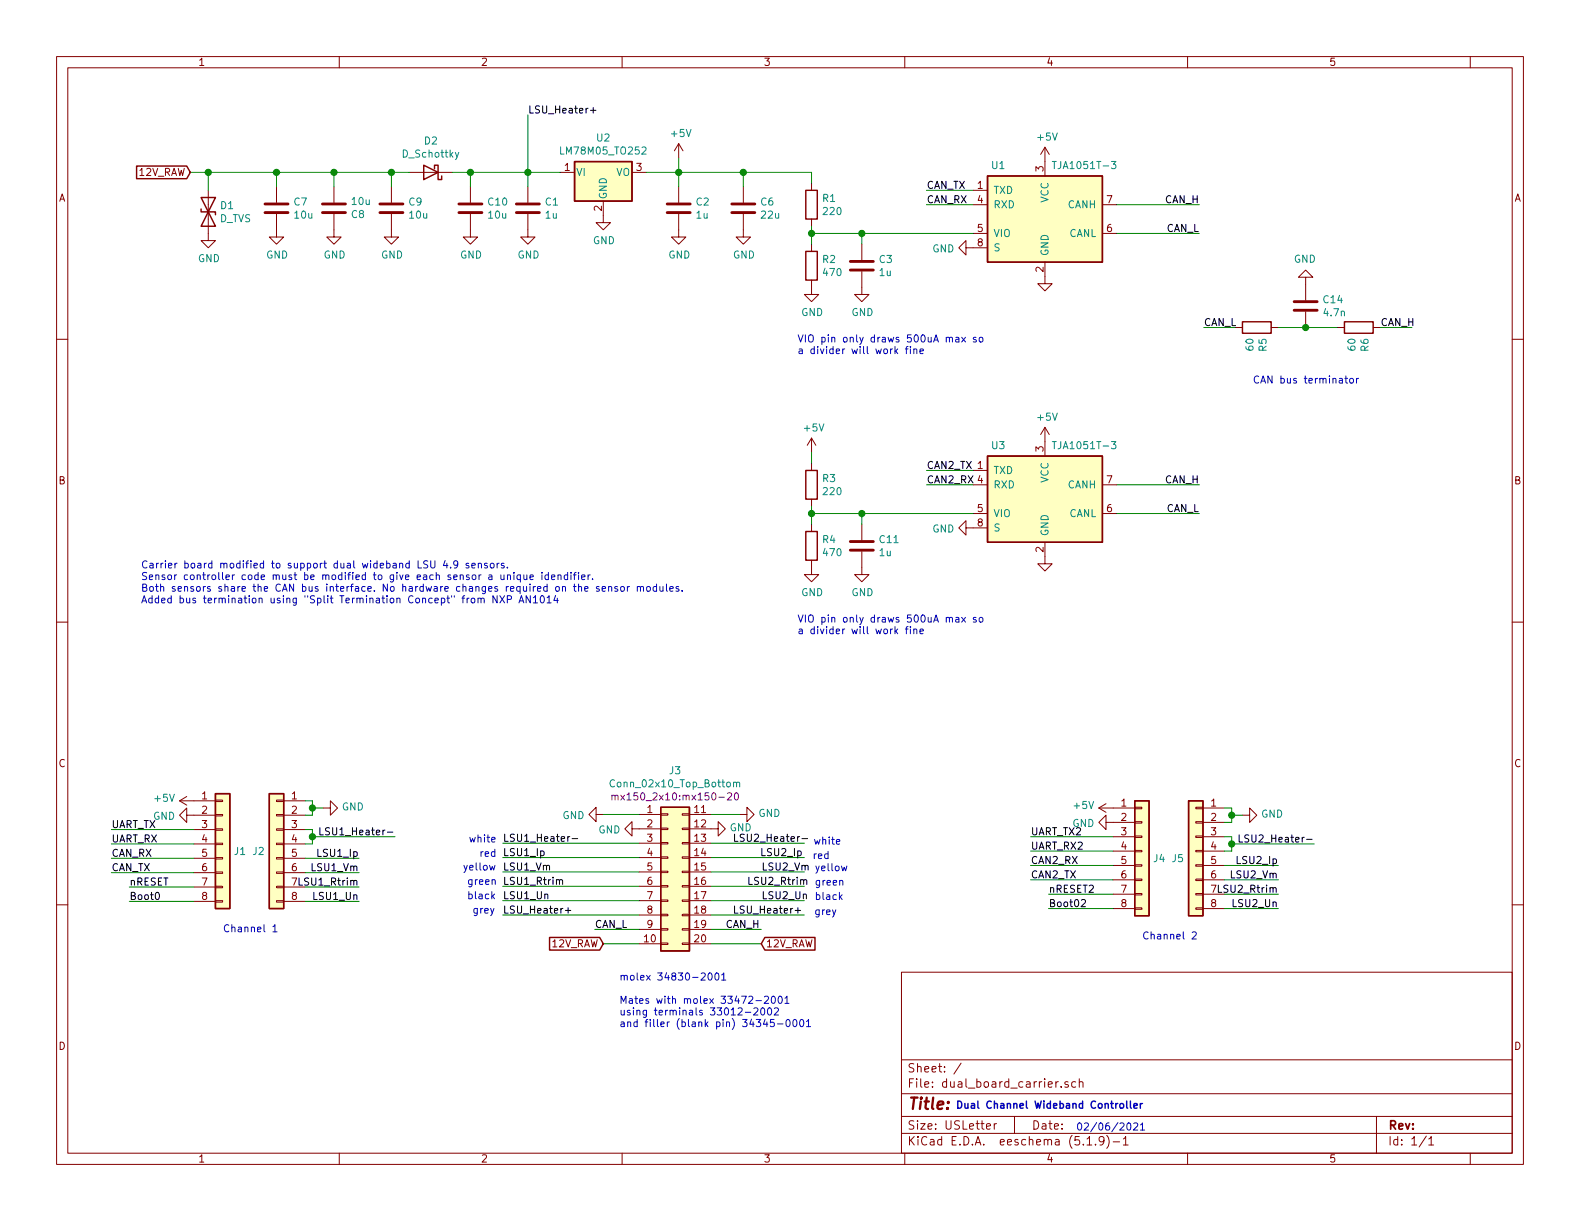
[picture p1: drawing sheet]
EESchema Schematic File Version 4
EELAYER 30 0
EELAYER END
$Descr USLetter 11000 8500
encoding utf-8
Sheet 1 1
Title ""
Date ""
Rev ""
Comp ""
Comment1 ""
Comment2 ""
Comment3 ""
Comment4 ""
$EndDescr
$Comp
L power:GND #PWR0101
U 1 1
P 7275 1925
F 0 "#PWR0101" H 7275 1675 50  0001 C CNN
F 1 "GND" H 7280 1752 50  0001 C CNN
F 2 "" H 7275 1925 50  0001 C CNN
F 3 "" H 7275 1925 50  0001 C CNN
	1    7275 1925
	1    0    0    -1  
$EndComp
$Comp
L Device:D_Schottky D2
U 1 1
P 3000 1200
F 0 "D2" H 3000 984 50  0000 C CNN
F 1 "D_Schottky" H 3000 1075 50  0000 C CNN
F 2 "Diode_SMD:D_SMA" H 3000 1200 50  0001 C CNN
F 3 "~" H 3000 1200 50  0001 C CNN
F 4 "C22452" H 3000 1200 50  0001 C CNN "LCSC"
	1    3000 1200
	-1   0    0    1   
$EndComp
$Comp
L Device:D_TVS D1
U 1 1
P 1450 1475
F 0 "D1" V 1404 1554 50  0000 L CNN
F 1 "D_TVS" V 1495 1554 50  0000 L CNN
F 2 "Diode_SMD:D_SMC" H 1450 1475 50  0001 C CNN
F 3 "~" H 1450 1475 50  0001 C CNN
F 4 "C151279" H 1450 1475 50  0001 C CNN "LCSC"
	1    1450 1475
	0    1    1    0   
$EndComp
$Comp
L power:GND #PWR0102
U 1 1
P 1450 1625
F 0 "#PWR0102" H 1450 1375 50  0001 C CNN
F 1 "GND" H 1455 1452 50  0000 C CNN
F 2 "" H 1450 1625 50  0001 C CNN
F 3 "" H 1450 1625 50  0001 C CNN
	1    1450 1625
	1    0    0    -1  
$EndComp
Wire Wire Line
	1450 1200 1450 1325
Text GLabel 1325 1200 0    50   Input ~ 0
12V_RAW
Wire Wire Line
	1325 1200 1450 1200
Connection ~ 1450 1200
$Comp
L Device:C C1
U 1 1
P 3675 1450
F 0 "C1" H 3790 1496 50  0000 L CNN
F 1 "1u" H 3790 1405 50  0000 L CNN
F 2 "Capacitor_SMD:C_0603_1608Metric" H 3713 1300 50  0001 C CNN
F 3 "~" H 3675 1450 50  0001 C CNN
F 4 "C15849" H 3675 1450 50  0001 C CNN "LCSC"
	1    3675 1450
	1    0    0    -1  
$EndComp
$Comp
L power:GND #PWR0103
U 1 1
P 3675 1600
F 0 "#PWR0103" H 3675 1350 50  0001 C CNN
F 1 "GND" H 3680 1427 50  0000 C CNN
F 2 "" H 3675 1600 50  0001 C CNN
F 3 "" H 3675 1600 50  0001 C CNN
	1    3675 1600
	1    0    0    -1  
$EndComp
Wire Wire Line
	3675 1300 3675 1200
Wire Wire Line
	3900 1200 3675 1200
Connection ~ 3675 1200
$Comp
L Regulator_Linear:LM78M05_TO252 U2
U 1 1
P 4200 1200
F 0 "U2" H 4200 1442 50  0000 C CNN
F 1 "LM78M05_TO252" H 4200 1351 50  0000 C CNN
F 2 "Package_TO_SOT_SMD:TO-252-2" H 4200 1425 50  0001 C CIN
F 3 "http://www.fairchildsemi.com/ds/LM/LM78M05.pdf" H 4200 1150 50  0001 C CNN
F 4 "C58069" H 4200 1200 50  0001 C CNN "LCSC"
	1    4200 1200
	1    0    0    -1  
$EndComp
$Comp
L power:GND #PWR0104
U 1 1
P 4200 1500
F 0 "#PWR0104" H 4200 1250 50  0001 C CNN
F 1 "GND" H 4205 1327 50  0000 C CNN
F 2 "" H 4200 1500 50  0001 C CNN
F 3 "" H 4200 1500 50  0001 C CNN
	1    4200 1500
	1    0    0    -1  
$EndComp
$Comp
L power:+5V #PWR0105
U 1 1
P 4725 1100
F 0 "#PWR0105" H 4725 950 50  0001 C CNN
F 1 "+5V" H 4740 1273 50  0000 C CNN
F 2 "" H 4725 1100 50  0001 C CNN
F 3 "" H 4725 1100 50  0001 C CNN
	1    4725 1100
	1    0    0    -1  
$EndComp
Wire Wire Line
	4500 1200 4725 1200
Wire Wire Line
	4725 1200 4725 1100
$Comp
L Interface_CAN_LIN:TJA1051T-3 U1
U 1 1
P 7275 1525
F 0 "U1" H 6950 1900 50  0000 C CNN
F 1 "TJA1051T-3" H 7550 1900 50  0000 C CNN
F 2 "Package_SO:SOIC-8_3.9x4.9mm_P1.27mm" H 7275 1025 50  0001 C CIN
F 3 "http://www.nxp.com/documents/data_sheet/TJA1051.pdf" H 7275 1525 50  0001 C CNN
F 4 "C38695" H 7275 1525 50  0001 C CNN "LCSC"
	1    7275 1525
	1    0    0    -1  
$EndComp
$Comp
L power:+5V #PWR0106
U 1 1
P 7275 1125
F 0 "#PWR0106" H 7275 975 50  0001 C CNN
F 1 "+5V" H 7290 1298 50  0000 C CNN
F 2 "" H 7275 1125 50  0001 C CNN
F 3 "" H 7275 1125 50  0001 C CNN
	1    7275 1125
	1    0    0    -1  
$EndComp
$Comp
L power:GND #PWR0107
U 1 1
P 6775 1725
F 0 "#PWR0107" H 6775 1475 50  0001 C CNN
F 1 "GND" V 6780 1597 50  0000 R CNN
F 2 "" H 6775 1725 50  0001 C CNN
F 3 "" H 6775 1725 50  0001 C CNN
	1    6775 1725
	0    1    1    0   
$EndComp
$Comp
L Device:C C2
U 1 1
P 4725 1450
F 0 "C2" H 4840 1496 50  0000 L CNN
F 1 "1u" H 4840 1405 50  0000 L CNN
F 2 "Capacitor_SMD:C_0603_1608Metric" H 4763 1300 50  0001 C CNN
F 3 "~" H 4725 1450 50  0001 C CNN
F 4 "C15849" H 4725 1450 50  0001 C CNN "LCSC"
	1    4725 1450
	1    0    0    -1  
$EndComp
Wire Wire Line
	4725 1200 4725 1300
Connection ~ 4725 1200
$Comp
L power:GND #PWR0109
U 1 1
P 4725 1600
F 0 "#PWR0109" H 4725 1350 50  0001 C CNN
F 1 "GND" H 4730 1427 50  0000 C CNN
F 2 "" H 4725 1600 50  0001 C CNN
F 3 "" H 4725 1600 50  0001 C CNN
	1    4725 1600
	1    0    0    -1  
$EndComp
Text Label 6450 1325 0    50   ~ 0
CAN_TX
Wire Wire Line
	6450 1325 6775 1325
Wire Wire Line
	6775 1425 6450 1425
Text Label 6450 1425 0    50   ~ 0
CAN_RX
Text Label 8350 1425 2    50   ~ 0
CAN_H
Text Label 8350 1625 2    50   ~ 0
CAN_L
$Comp
L Device:R R1
U 1 1
P 5650 1425
F 0 "R1" H 5720 1471 50  0000 L CNN
F 1 "220" H 5720 1380 50  0000 L CNN
F 2 "Resistor_SMD:R_0603_1608Metric" V 5580 1425 50  0001 C CNN
F 3 "~" H 5650 1425 50  0001 C CNN
F 4 "C22962" H 5650 1425 50  0001 C CNN "LCSC"
	1    5650 1425
	1    0    0    -1  
$EndComp
$Comp
L Device:R R2
U 1 1
P 5650 1850
F 0 "R2" H 5720 1896 50  0000 L CNN
F 1 "470" H 5720 1805 50  0000 L CNN
F 2 "Resistor_SMD:R_0603_1608Metric" V 5580 1850 50  0001 C CNN
F 3 "~" H 5650 1850 50  0001 C CNN
F 4 "C23179" H 5650 1850 50  0001 C CNN "LCSC"
	1    5650 1850
	1    0    0    -1  
$EndComp
$Comp
L power:GND #PWR0108
U 1 1
P 5650 2000
F 0 "#PWR0108" H 5650 1750 50  0001 C CNN
F 1 "GND" H 5655 1827 50  0000 C CNN
F 2 "" H 5650 2000 50  0001 C CNN
F 3 "" H 5650 2000 50  0001 C CNN
	1    5650 2000
	1    0    0    -1  
$EndComp
Wire Wire Line
	5650 1275 5650 1200
Wire Wire Line
	5650 1200 5175 1200
$Comp
L Device:C C3
U 1 1
P 6000 1850
F 0 "C3" H 6115 1896 50  0000 L CNN
F 1 "1u" H 6115 1805 50  0000 L CNN
F 2 "Capacitor_SMD:C_0603_1608Metric" H 6038 1700 50  0001 C CNN
F 3 "~" H 6000 1850 50  0001 C CNN
F 4 "C15849" H 6000 1850 50  0001 C CNN "LCSC"
	1    6000 1850
	1    0    0    -1  
$EndComp
$Comp
L power:GND #PWR0110
U 1 1
P 6000 2000
F 0 "#PWR0110" H 6000 1750 50  0001 C CNN
F 1 "GND" H 6005 1827 50  0000 C CNN
F 2 "" H 6000 2000 50  0001 C CNN
F 3 "" H 6000 2000 50  0001 C CNN
	1    6000 2000
	1    0    0    -1  
$EndComp
Wire Wire Line
	5650 1575 5650 1625
Wire Wire Line
	5650 1625 6000 1625
Connection ~ 5650 1625
Wire Wire Line
	5650 1625 5650 1700
Wire Wire Line
	6000 1700 6000 1625
Connection ~ 6000 1625
Wire Wire Line
	6000 1625 6775 1625
Text Notes 5550 2475 0    50   ~ 0
VIO pin only draws 500uA max so\na divider will work fine
$Comp
L Connector_Generic:Conn_01x08 J2
U 1 1
P 1925 5875
F 0 "J2" H 2050 5825 50  0000 C CNN
F 1 "Conn_01x08" H 1843 6301 50  0001 C CNN
F 2 "Connector_PinSocket_2.54mm:PinSocket_1x08_P2.54mm_Vertical" H 1925 5875 50  0001 C CNN
F 3 "~" H 1925 5875 50  0001 C CNN
	1    1925 5875
	-1   0    0    -1  
$EndComp
$Comp
L Connector_Generic:Conn_01x08 J1
U 1 1
P 1550 5875
F 0 "J1" H 1625 5825 50  0000 L CNN
F 1 "Conn_01x08" H 1630 5776 50  0001 L CNN
F 2 "Connector_PinSocket_2.54mm:PinSocket_1x08_P2.54mm_Vertical" H 1550 5875 50  0001 C CNN
F 3 "~" H 1550 5875 50  0001 C CNN
	1    1550 5875
	1    0    0    -1  
$EndComp
$Comp
L power:+5V #PWR0111
U 1 1
P 1350 5575
F 0 "#PWR0111" H 1350 5425 50  0001 C CNN
F 1 "+5V" V 1365 5703 50  0000 L CNN
F 2 "" H 1350 5575 50  0001 C CNN
F 3 "" H 1350 5575 50  0001 C CNN
	1    1350 5575
	0    -1   -1   0   
$EndComp
$Comp
L power:GND #PWR0112
U 1 1
P 1350 5675
F 0 "#PWR0112" H 1350 5425 50  0001 C CNN
F 1 "GND" V 1355 5547 50  0000 R CNN
F 2 "" H 1350 5675 50  0001 C CNN
F 3 "" H 1350 5675 50  0001 C CNN
	1    1350 5675
	0    1    1    0   
$EndComp
Text Label 775  5775 0    50   ~ 0
UART_TX
Wire Wire Line
	775  5775 1350 5775
Text Label 775  5875 0    50   ~ 0
UART_RX
Wire Wire Line
	775  5875 1350 5875
Text Label 775  6075 0    50   ~ 0
CAN_TX
Text Label 775  5975 0    50   ~ 0
CAN_RX
Wire Wire Line
	775  6075 1350 6075
Wire Wire Line
	775  5975 1350 5975
Text Label 900  6175 0    50   ~ 0
nRESET
Wire Wire Line
	900  6175 1350 6175
Text Label 900  6275 0    50   ~ 0
Boot0
Wire Wire Line
	900  6275 1350 6275
Text Label 2500 5975 2    50   ~ 0
LSU1_Ip
Wire Wire Line
	2500 5975 2125 5975
Wire Wire Line
	2125 6075 2500 6075
Wire Wire Line
	2125 6175 2500 6175
Wire Wire Line
	2125 6275 2500 6275
Text Label 2500 6075 2    50   ~ 0
LSU1_Vm
Text Label 2500 6175 2    50   ~ 0
LSU1_Rtrim
Text Label 2500 6275 2    50   ~ 0
LSU1_Un
$Comp
L power:GND #PWR0113
U 1 1
P 2250 5625
F 0 "#PWR0113" H 2250 5375 50  0001 C CNN
F 1 "GND" V 2255 5497 50  0000 R CNN
F 2 "" H 2250 5625 50  0001 C CNN
F 3 "" H 2250 5625 50  0001 C CNN
	1    2250 5625
	0    -1   -1   0   
$EndComp
Wire Wire Line
	2125 5575 2175 5575
Wire Wire Line
	2175 5575 2175 5625
Wire Wire Line
	2175 5675 2125 5675
Wire Wire Line
	2175 5625 2250 5625
Connection ~ 2175 5625
Wire Wire Line
	2175 5625 2175 5675
Wire Wire Line
	2125 5775 2175 5775
Wire Wire Line
	2175 5775 2175 5825
Wire Wire Line
	2175 5875 2125 5875
Wire Wire Line
	2750 5825 2175 5825
Connection ~ 2175 5825
Wire Wire Line
	2175 5825 2175 5875
Text Label 2750 5825 2    50   ~ 0
LSU1_Heater-
Text Label 3675 800  0    50   ~ 0
LSU_Heater+
Wire Wire Line
	3675 800  3675 1200
Text Notes 5670 6275 0    50   ~ 0
black
Text Notes 5670 6175 0    50   ~ 0
green
Text Notes 5670 6075 0    50   ~ 0
yellow
$Comp
L Device:C C6
U 1 1
P 5175 1450
F 0 "C6" H 5290 1496 50  0000 L CNN
F 1 "22u" H 5290 1405 50  0000 L CNN
F 2 "Capacitor_SMD:C_0805_2012Metric" H 5213 1300 50  0001 C CNN
F 3 "~" H 5175 1450 50  0001 C CNN
F 4 "C45783" H 5175 1450 50  0001 C CNN "LCSC"
	1    5175 1450
	1    0    0    -1  
$EndComp
$Comp
L power:GND #PWR0117
U 1 1
P 5175 1600
F 0 "#PWR0117" H 5175 1350 50  0001 C CNN
F 1 "GND" H 5180 1427 50  0000 C CNN
F 2 "" H 5175 1600 50  0001 C CNN
F 3 "" H 5175 1600 50  0001 C CNN
	1    5175 1600
	1    0    0    -1  
$EndComp
Wire Wire Line
	5175 1300 5175 1200
Connection ~ 5175 1200
Wire Wire Line
	5175 1200 4725 1200
$Comp
L Device:C C7
U 1 1
P 1925 1450
F 0 "C7" H 2040 1496 50  0000 L CNN
F 1 "10u" H 2040 1405 50  0000 L CNN
F 2 "Capacitor_SMD:C_1206_3216Metric" H 1963 1300 50  0001 C CNN
F 3 "~" H 1925 1450 50  0001 C CNN
F 4 "C13585" H 1925 1450 50  0001 C CNN "LCSC"
	1    1925 1450
	1    0    0    -1  
$EndComp
$Comp
L Device:C C9
U 1 1
P 2725 1450
F 0 "C9" H 2840 1496 50  0000 L CNN
F 1 "10u" H 2840 1405 50  0000 L CNN
F 2 "Capacitor_SMD:C_1206_3216Metric" H 2763 1300 50  0001 C CNN
F 3 "~" H 2725 1450 50  0001 C CNN
F 4 "C13585" H 2725 1450 50  0001 C CNN "LCSC"
	1    2725 1450
	1    0    0    -1  
$EndComp
$Comp
L Device:C C8
U 1 1
P 2325 1450
F 0 "C8" H 2440 1496 50  0000 L CNN
F 1 "10u" H 2440 1405 50  0000 L CNN
F 2 "Capacitor_SMD:C_1206_3216Metric" H 2363 1300 50  0001 C CNN
F 3 "~" H 2325 1450 50  0001 C CNN
F 4 "C13585" H 2325 1450 50  0001 C CNN "LCSC"
	1    2325 1450
	1    0    0    1   
$EndComp
$Comp
L power:GND #PWR0118
U 1 1
P 2725 1600
F 0 "#PWR0118" H 2725 1350 50  0001 C CNN
F 1 "GND" H 2730 1427 50  0000 C CNN
F 2 "" H 2725 1600 50  0001 C CNN
F 3 "" H 2725 1600 50  0001 C CNN
	1    2725 1600
	1    0    0    -1  
$EndComp
$Comp
L power:GND #PWR0119
U 1 1
P 2325 1600
F 0 "#PWR0119" H 2325 1350 50  0001 C CNN
F 1 "GND" H 2330 1427 50  0000 C CNN
F 2 "" H 2325 1600 50  0001 C CNN
F 3 "" H 2325 1600 50  0001 C CNN
	1    2325 1600
	1    0    0    -1  
$EndComp
$Comp
L power:GND #PWR0120
U 1 1
P 1925 1600
F 0 "#PWR0120" H 1925 1350 50  0001 C CNN
F 1 "GND" H 1930 1427 50  0000 C CNN
F 2 "" H 1925 1600 50  0001 C CNN
F 3 "" H 1925 1600 50  0001 C CNN
	1    1925 1600
	1    0    0    -1  
$EndComp
$Comp
L Device:C C10
U 1 1
P 3275 1450
F 0 "C10" H 3390 1496 50  0000 L CNN
F 1 "10u" H 3390 1405 50  0000 L CNN
F 2 "Capacitor_SMD:C_1206_3216Metric" H 3313 1300 50  0001 C CNN
F 3 "~" H 3275 1450 50  0001 C CNN
F 4 "C13585" H 3275 1450 50  0001 C CNN "LCSC"
	1    3275 1450
	1    0    0    -1  
$EndComp
Wire Wire Line
	3275 1300 3275 1200
Wire Wire Line
	3275 1200 3675 1200
Wire Wire Line
	3150 1200 3275 1200
Connection ~ 3275 1200
$Comp
L power:GND #PWR0121
U 1 1
P 3275 1600
F 0 "#PWR0121" H 3275 1350 50  0001 C CNN
F 1 "GND" H 3280 1427 50  0000 C CNN
F 2 "" H 3275 1600 50  0001 C CNN
F 3 "" H 3275 1600 50  0001 C CNN
	1    3275 1600
	1    0    0    -1  
$EndComp
Wire Wire Line
	1925 1200 2325 1200
Wire Wire Line
	2725 1300 2725 1200
Connection ~ 2725 1200
Wire Wire Line
	2725 1200 2850 1200
Wire Wire Line
	2325 1200 2325 1300
Connection ~ 2325 1200
Wire Wire Line
	2325 1200 2725 1200
Wire Wire Line
	1925 1300 1925 1200
Wire Wire Line
	1450 1200 1925 1200
Connection ~ 1925 1200
$Comp
L Connector_Generic:Conn_01x08 J5
U 1 1
P 8325 5925
F 0 "J5" H 8450 5875 50  0000 C CNN
F 1 "Conn_01x08" H 8243 6351 50  0001 C CNN
F 2 "Connector_PinSocket_2.54mm:PinSocket_1x08_P2.54mm_Vertical" H 8325 5925 50  0001 C CNN
F 3 "~" H 8325 5925 50  0001 C CNN
	1    8325 5925
	-1   0    0    -1  
$EndComp
$Comp
L Connector_Generic:Conn_01x08 J4
U 1 1
P 7950 5925
F 0 "J4" H 8025 5875 50  0000 L CNN
F 1 "Conn_01x08" H 8030 5826 50  0001 L CNN
F 2 "Connector_PinSocket_2.54mm:PinSocket_1x08_P2.54mm_Vertical" H 7950 5925 50  0001 C CNN
F 3 "~" H 7950 5925 50  0001 C CNN
	1    7950 5925
	1    0    0    -1  
$EndComp
$Comp
L power:+5V #PWR0122
U 1 1
P 7750 5625
F 0 "#PWR0122" H 7750 5475 50  0001 C CNN
F 1 "+5V" V 7765 5753 50  0000 L CNN
F 2 "" H 7750 5625 50  0001 C CNN
F 3 "" H 7750 5625 50  0001 C CNN
	1    7750 5625
	0    -1   -1   0   
$EndComp
$Comp
L power:GND #PWR0123
U 1 1
P 7750 5725
F 0 "#PWR0123" H 7750 5475 50  0001 C CNN
F 1 "GND" V 7755 5597 50  0000 R CNN
F 2 "" H 7750 5725 50  0001 C CNN
F 3 "" H 7750 5725 50  0001 C CNN
	1    7750 5725
	0    1    1    0   
$EndComp
Text Label 7175 5825 0    50   ~ 0
UART_TX2
Wire Wire Line
	7175 5825 7750 5825
Text Label 7175 5925 0    50   ~ 0
UART_RX2
Wire Wire Line
	7175 5925 7750 5925
Text Label 7175 6125 0    50   ~ 0
CAN2_TX
Text Label 7175 6025 0    50   ~ 0
CAN2_RX
Wire Wire Line
	7175 6125 7750 6125
Wire Wire Line
	7175 6025 7750 6025
Text Label 7300 6225 0    50   ~ 0
nRESET2
Wire Wire Line
	7300 6225 7750 6225
Text Label 7300 6325 0    50   ~ 0
Boot02
Wire Wire Line
	7300 6325 7750 6325
Text Label 8900 6025 2    50   ~ 0
LSU2_Ip
Wire Wire Line
	8900 6025 8525 6025
Wire Wire Line
	8525 6125 8900 6125
Wire Wire Line
	8525 6225 8900 6225
Wire Wire Line
	8525 6325 8900 6325
Text Label 8900 6125 2    50   ~ 0
LSU2_Vm
Text Label 8900 6225 2    50   ~ 0
LSU2_Rtrim
Text Label 8900 6325 2    50   ~ 0
LSU2_Un
$Comp
L power:GND #PWR0124
U 1 1
P 8650 5675
F 0 "#PWR0124" H 8650 5425 50  0001 C CNN
F 1 "GND" V 8655 5547 50  0000 R CNN
F 2 "" H 8650 5675 50  0001 C CNN
F 3 "" H 8650 5675 50  0001 C CNN
	1    8650 5675
	0    -1   -1   0   
$EndComp
Wire Wire Line
	8525 5625 8575 5625
Wire Wire Line
	8575 5625 8575 5675
Wire Wire Line
	8575 5725 8525 5725
Wire Wire Line
	8575 5675 8650 5675
Connection ~ 8575 5675
Wire Wire Line
	8575 5675 8575 5725
Wire Wire Line
	8525 5825 8575 5825
Wire Wire Line
	8575 5825 8575 5875
Wire Wire Line
	8575 5925 8525 5925
Wire Wire Line
	9150 5875 8575 5875
Connection ~ 8575 5875
Wire Wire Line
	8575 5875 8575 5925
Text Label 9150 5875 2    50   ~ 0
LSU2_Heater-
$Comp
L Connector_Generic:Conn_02x10_Top_Bottom J3
U 1 1
P 4650 6070
F 0 "J3" H 4700 6777 50  0000 C CNN
F 1 "Conn_02x10_Top_Bottom" H 4700 6686 50  0000 C CNN
F 2 "mx150_2x10:mx150-20" H 4700 6595 50  0000 C CNN
F 3 "~" H 4650 6070 50  0001 C CNN
	1    4650 6070
	1    0    0    -1  
$EndComp
Text Notes 3450 6370 2    50   ~ 0
grey
Text Notes 3460 5875 2    50   ~ 0
white
Text Notes 3460 5975 2    50   ~ 0
red
$Comp
L power:GND #PWR0115
U 1 1
P 4200 5670
F 0 "#PWR0115" H 4200 5420 50  0001 C CNN
F 1 "GND" V 4205 5542 50  0000 R CNN
F 2 "" H 4200 5670 50  0001 C CNN
F 3 "" H 4200 5670 50  0001 C CNN
	1    4200 5670
	0    1    1    0   
$EndComp
Text Notes 1550 6500 0    50   ~ 0
Channel 1
Text Notes 7950 6550 0    50   ~ 0
Channel 2
Text Notes 4310 7160 0    50   ~ 0
molex 34830-2001\n\nMates with molex 33472-2001\nusing terminals 33012-2002\nand filler (blank pin) 34345-0001
$Comp
L power:GND #PWR0125
U 1 1
P 7275 3875
F 0 "#PWR0125" H 7275 3625 50  0001 C CNN
F 1 "GND" H 7280 3702 50  0001 C CNN
F 2 "" H 7275 3875 50  0001 C CNN
F 3 "" H 7275 3875 50  0001 C CNN
	1    7275 3875
	1    0    0    -1  
$EndComp
$Comp
L Interface_CAN_LIN:TJA1051T-3 U3
U 1 1
P 7275 3475
F 0 "U3" H 6950 3850 50  0000 C CNN
F 1 "TJA1051T-3" H 7550 3850 50  0000 C CNN
F 2 "Package_SO:SOIC-8_3.9x4.9mm_P1.27mm" H 7275 2975 50  0001 C CIN
F 3 "http://www.nxp.com/documents/data_sheet/TJA1051.pdf" H 7275 3475 50  0001 C CNN
F 4 "C38695" H 7275 3475 50  0001 C CNN "LCSC"
	1    7275 3475
	1    0    0    -1  
$EndComp
$Comp
L power:+5V #PWR0126
U 1 1
P 7275 3075
F 0 "#PWR0126" H 7275 2925 50  0001 C CNN
F 1 "+5V" H 7290 3248 50  0000 C CNN
F 2 "" H 7275 3075 50  0001 C CNN
F 3 "" H 7275 3075 50  0001 C CNN
	1    7275 3075
	1    0    0    -1  
$EndComp
$Comp
L power:GND #PWR0127
U 1 1
P 6775 3675
F 0 "#PWR0127" H 6775 3425 50  0001 C CNN
F 1 "GND" V 6780 3547 50  0000 R CNN
F 2 "" H 6775 3675 50  0001 C CNN
F 3 "" H 6775 3675 50  0001 C CNN
	1    6775 3675
	0    1    1    0   
$EndComp
Text Label 6450 3275 0    50   ~ 0
CAN2_TX
Wire Wire Line
	6450 3275 6775 3275
Wire Wire Line
	6775 3375 6450 3375
Text Label 6450 3375 0    50   ~ 0
CAN2_RX
Text Label 8350 3375 2    50   ~ 0
CAN_H
Text Label 8350 3575 2    50   ~ 0
CAN_L
$Comp
L Device:R R3
U 1 1
P 5650 3375
F 0 "R3" H 5720 3421 50  0000 L CNN
F 1 "220" H 5720 3330 50  0000 L CNN
F 2 "Resistor_SMD:R_0603_1608Metric" V 5580 3375 50  0001 C CNN
F 3 "~" H 5650 3375 50  0001 C CNN
F 4 "C22962" H 5650 3375 50  0001 C CNN "LCSC"
	1    5650 3375
	1    0    0    -1  
$EndComp
$Comp
L Device:R R4
U 1 1
P 5650 3800
F 0 "R4" H 5720 3846 50  0000 L CNN
F 1 "470" H 5720 3755 50  0000 L CNN
F 2 "Resistor_SMD:R_0603_1608Metric" V 5580 3800 50  0001 C CNN
F 3 "~" H 5650 3800 50  0001 C CNN
F 4 "C23179" H 5650 3800 50  0001 C CNN "LCSC"
	1    5650 3800
	1    0    0    -1  
$EndComp
$Comp
L power:GND #PWR0128
U 1 1
P 5650 3950
F 0 "#PWR0128" H 5650 3700 50  0001 C CNN
F 1 "GND" H 5655 3777 50  0000 C CNN
F 2 "" H 5650 3950 50  0001 C CNN
F 3 "" H 5650 3950 50  0001 C CNN
	1    5650 3950
	1    0    0    -1  
$EndComp
Wire Wire Line
	5650 3225 5650 3150
$Comp
L Device:C C11
U 1 1
P 6000 3800
F 0 "C11" H 6115 3846 50  0000 L CNN
F 1 "1u" H 6115 3755 50  0000 L CNN
F 2 "Capacitor_SMD:C_0603_1608Metric" H 6038 3650 50  0001 C CNN
F 3 "~" H 6000 3800 50  0001 C CNN
F 4 "C15849" H 6000 3800 50  0001 C CNN "LCSC"
	1    6000 3800
	1    0    0    -1  
$EndComp
$Comp
L power:GND #PWR0129
U 1 1
P 6000 3950
F 0 "#PWR0129" H 6000 3700 50  0001 C CNN
F 1 "GND" H 6005 3777 50  0000 C CNN
F 2 "" H 6000 3950 50  0001 C CNN
F 3 "" H 6000 3950 50  0001 C CNN
	1    6000 3950
	1    0    0    -1  
$EndComp
Wire Wire Line
	5650 3525 5650 3575
Wire Wire Line
	5650 3575 6000 3575
Connection ~ 5650 3575
Wire Wire Line
	5650 3575 5650 3650
Wire Wire Line
	6000 3650 6000 3575
Connection ~ 6000 3575
Wire Wire Line
	6000 3575 6775 3575
Text Notes 5550 4425 0    50   ~ 0
VIO pin only draws 500uA max so\na divider will work fine
$Comp
L power:+5V #PWR0132
U 1 1
P 5650 3150
F 0 "#PWR0132" H 5650 3000 50  0001 C CNN
F 1 "+5V" H 5665 3323 50  0000 C CNN
F 2 "" H 5650 3150 50  0001 C CNN
F 3 "" H 5650 3150 50  0001 C CNN
	1    5650 3150
	1    0    0    -1  
$EndComp
Text GLabel 4200 6570 0    50   Input ~ 0
12V_RAW
Wire Wire Line
	4200 6570 4450 6570
Wire Wire Line
	4450 5970 3500 5970
Wire Wire Line
	4450 5870 3500 5870
Wire Wire Line
	4450 6070 3500 6070
Wire Wire Line
	4450 6170 3500 6170
Wire Wire Line
	4450 6270 3500 6270
Wire Wire Line
	4950 5870 5600 5870
Wire Wire Line
	4950 6370 5600 6370
Wire Wire Line
	4950 6070 5600 6070
Wire Wire Line
	4950 6170 5600 6170
Wire Wire Line
	4950 6270 5600 6270
Wire Wire Line
	4950 6570 5300 6570
Wire Wire Line
	4950 5670 5150 5670
Wire Wire Line
	4950 6470 5300 6470
Text Label 3500 5970 0    50   ~ 0
LSU1_Ip
Text Label 3500 5870 0    50   ~ 0
LSU1_Heater-
Text Label 3500 6370 0    50   ~ 0
LSU_Heater+
Text Label 3500 6070 0    50   ~ 0
LSU1_Vm
Text Label 3500 6170 0    50   ~ 0
LSU1_Rtrim
Text Label 3500 6270 0    50   ~ 0
LSU1_Un
Text Label 5050 6470 0    50   ~ 0
CAN_H
Text Label 4140 6470 0    50   ~ 0
CAN_L
Text Label 5290 5970 0    50   ~ 0
LSU2_Ip
Text Label 5100 5870 0    50   ~ 0
LSU2_Heater-
Text Label 5100 6370 0    50   ~ 0
LSU_Heater+
Text Label 5300 6070 0    50   ~ 0
LSU2_Vm
Text Label 5200 6170 0    50   ~ 0
LSU2_Rtrim
Text Label 5300 6270 0    50   ~ 0
LSU2_Un
Text Notes 3250 6270 0    50   ~ 0
black
Text Notes 3250 6170 0    50   ~ 0
green
Text Notes 3220 6070 0    50   ~ 0
yellow
Text Notes 5830 6380 2    50   ~ 0
grey
Text Notes 5860 5890 2    50   ~ 0
white
Text Notes 5780 5990 2    50   ~ 0
red
Text Notes 980  4210 0    50   ~ 0
Carrier board modified to support dual wideband LSU 4.9 sensors.\nSensor controller code must be modified to give each sensor a unique idendifier.\nBoth sensors share the CAN bus interface. No hardware changes required on the sensor modules.\nAdded bus termination using "Split Termination Concept" from NXP AN1014
Text Notes 7490 7880 0    50   ~ 0
02/06/2021
Text Notes 6650 7730 0    50   ~ 10
Dual Channel Wideband Controller
$Comp
L power:GND #PWR0133
U 1 1
P 5150 5670
F 0 "#PWR0133" H 5150 5420 50  0001 C CNN
F 1 "GND" V 5155 5542 50  0000 R CNN
F 2 "" H 5150 5670 50  0001 C CNN
F 3 "" H 5150 5670 50  0001 C CNN
	1    5150 5670
	0    -1   -1   0   
$EndComp
Text GLabel 5300 6570 2    50   Input ~ 0
12V_RAW
Wire Wire Line
	4950 5970 5600 5970
Wire Wire Line
	4200 5670 4450 5670
$Comp
L Device:R R5
U 1 1
P 8750 2280
F 0 "R5" H 8820 2326 50  0000 L CNN
F 1 "60" H 8820 2235 50  0000 L CNN
F 2 "Resistor_SMD:R_1206_3216Metric" V 8680 2280 50  0001 C CNN
F 3 "~" H 8750 2280 50  0001 C CNN
F 4 "C23179" H 8750 2280 50  0001 C CNN "LCSC"
	1    8750 2280
	0    1    1    0   
$EndComp
$Comp
L Device:R R6
U 1 1
P 9460 2280
F 0 "R6" H 9530 2326 50  0000 L CNN
F 1 "60" H 9530 2235 50  0000 L CNN
F 2 "Resistor_SMD:R_1206_3216Metric" V 9390 2280 50  0001 C CNN
F 3 "~" H 9460 2280 50  0001 C CNN
F 4 "C23179" H 9460 2280 50  0001 C CNN "LCSC"
	1    9460 2280
	0    1    1    0   
$EndComp
$Comp
L Device:C C14
U 1 1
P 9090 2130
F 0 "C14" H 9205 2176 50  0000 L CNN
F 1 "4.7n" H 9205 2085 50  0000 L CNN
F 2 "Capacitor_SMD:C_0603_1608Metric" H 9128 1980 50  0001 C CNN
F 3 "~" H 9090 2130 50  0001 C CNN
F 4 "C1567" H 9090 2130 50  0001 C CNN "LCSC"
	1    9090 2130
	1    0    0    -1  
$EndComp
Wire Wire Line
	8900 2280 9090 2280
Wire Wire Line
	9090 2280 9310 2280
Connection ~ 9090 2280
Wire Wire Line
	8600 2280 8380 2280
Wire Wire Line
	9610 2280 9830 2280
Text Label 9610 2280 0    50   ~ 0
CAN_H
Text Label 8380 2280 0    50   ~ 0
CAN_L
$Comp
L power:GND #PWR0130
U 1 1
P 9090 1980
F 0 "#PWR0130" H 9090 1730 50  0001 C CNN
F 1 "GND" H 9095 1807 50  0000 C CNN
F 2 "" H 9090 1980 50  0001 C CNN
F 3 "" H 9090 1980 50  0001 C CNN
	1    9090 1980
	-1   0    0    1   
$EndComp
Wire Wire Line
	7775 3575 8350 3575
Wire Wire Line
	7775 3375 8350 3375
Wire Wire Line
	7775 1625 8350 1625
Wire Wire Line
	7775 1425 8350 1425
$Comp
L power:GND #PWR0114
U 1 1
P 4450 5770
F 0 "#PWR0114" H 4450 5520 50  0001 C CNN
F 1 "GND" V 4455 5642 50  0000 R CNN
F 2 "" H 4450 5770 50  0001 C CNN
F 3 "" H 4450 5770 50  0001 C CNN
	1    4450 5770
	0    1    1    0   
$EndComp
Wire Wire Line
	4140 6470 4450 6470
$Comp
L power:GND #PWR0116
U 1 1
P 4950 5770
F 0 "#PWR0116" H 4950 5520 50  0001 C CNN
F 1 "GND" V 4955 5642 50  0000 R CNN
F 2 "" H 4950 5770 50  0001 C CNN
F 3 "" H 4950 5770 50  0001 C CNN
	1    4950 5770
	0    -1   -1   0   
$EndComp
Text Notes 8720 2680 0    50   ~ 0
CAN bus terminator
Wire Wire Line
	3500 6370 4450 6370
$EndSCHEMATC
